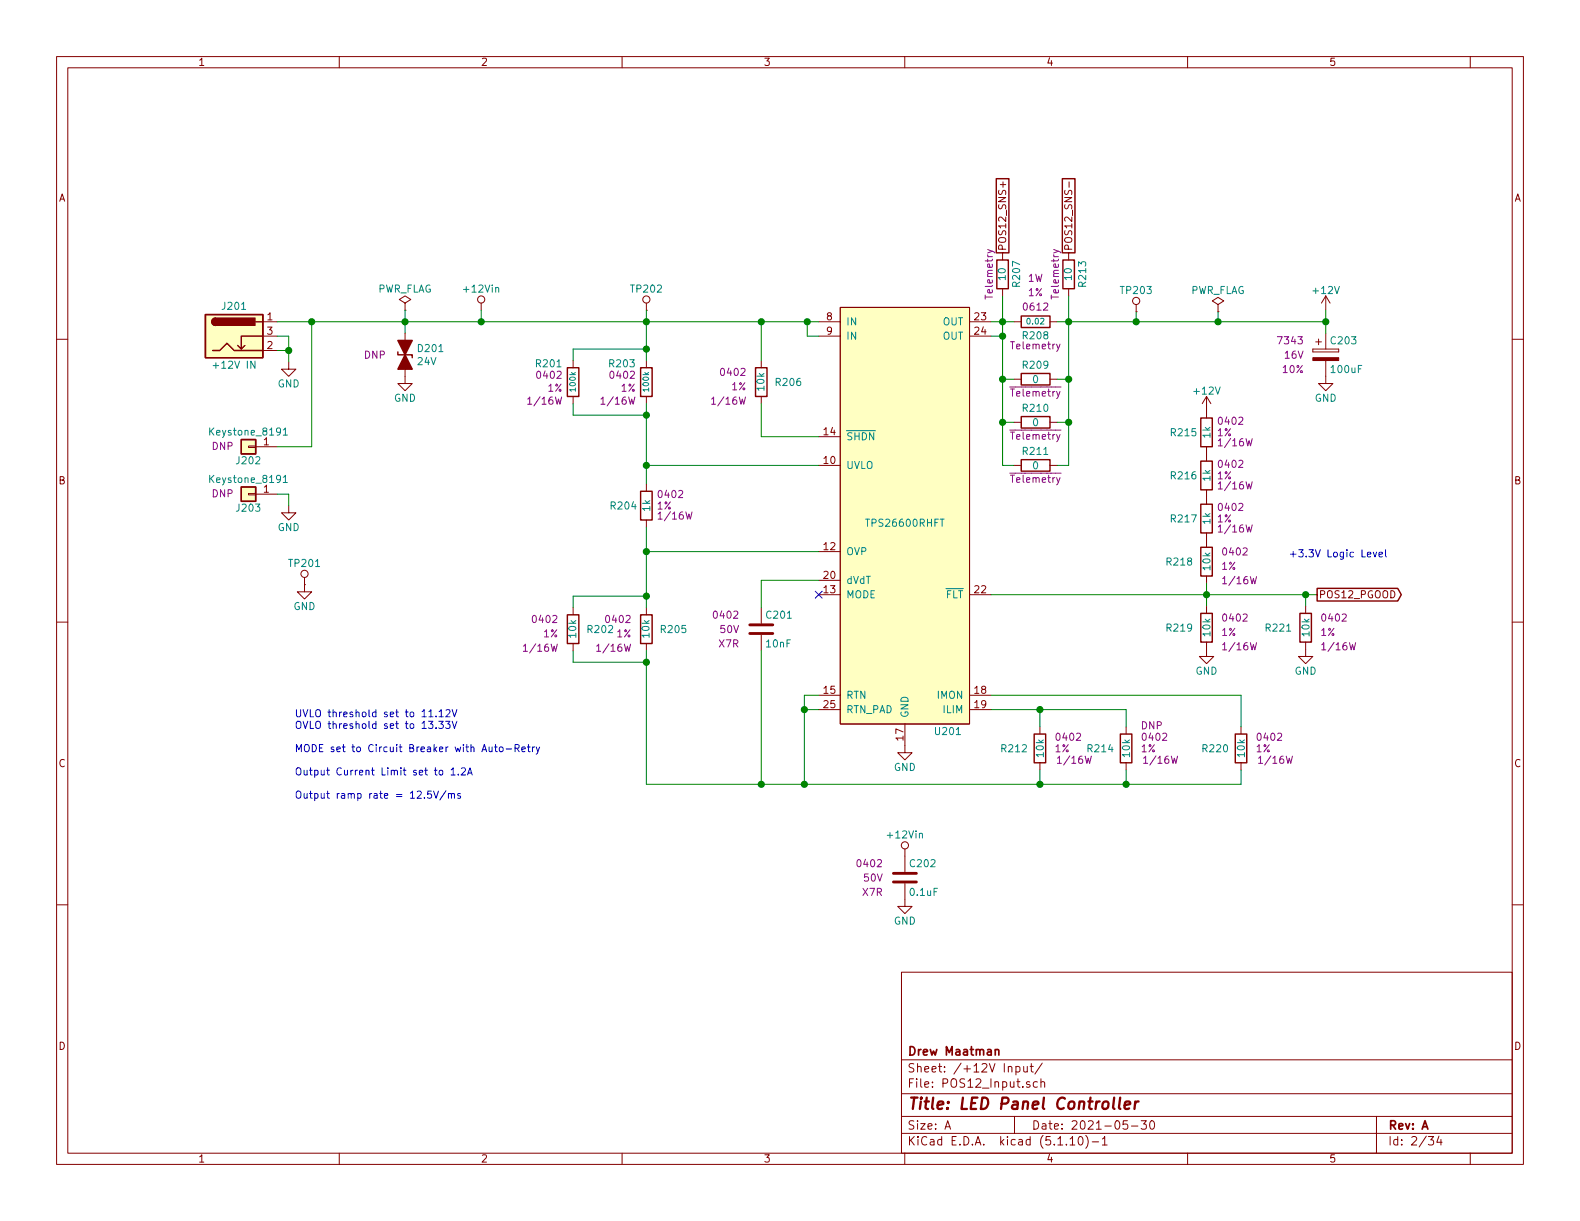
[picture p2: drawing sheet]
EESchema Schematic File Version 4
EELAYER 30 0
EELAYER END
$Descr A 11000 8500
encoding utf-8
Sheet 2 34
Title "LED Panel Controller"
Date "2021-05-30"
Rev "A"
Comp "Drew Maatman"
Comment1 ""
Comment2 ""
Comment3 ""
Comment4 ""
$EndDescr
Connection ~ 2820 2240
$Comp
L Custom_Library:+12Vin #PWR0205
U 1 1
P 3350 2160
F 0 "#PWR0205" H 3350 2010 50  0001 C CNN
F 1 "+12Vin" H 3350 2310 50  0000 C CNN
F 2 "" H 3350 2160 50  0000 C CNN
F 3 "" H 3350 2160 50  0000 C CNN
	1    3350 2160
	1    0    0    -1  
$EndComp
$Comp
L Custom_Library:CP_Tant_Custom C203
U 1 1
P 9230 2470
F 0 "C203" H 9255 2570 50  0000 L CNN
F 1 "100uF" H 9255 2370 50  0000 L CNN
F 2 "Capacitors_Tantalum_SMD:CP_Tantalum_Case-X_EIA-7343-43_Reflow" H 9268 2320 50  0001 C CNN
F 3 "" H 9255 2570 50  0001 C CNN
F 4 "718-1102-1-ND" H 9230 2470 50  0001 C CNN "Digi-Key PN"
F 5 "7343" H 9080 2570 50  0000 R CNN "display_footprint"
F 6 "16V" H 9080 2470 50  0000 R CNN "Voltage"
F 7 "10%" H 9080 2370 50  0000 R CNN "Tolerance"
	1    9230 2470
	1    0    0    -1  
$EndComp
$Comp
L power:GND #PWR0213
U 1 1
P 9230 2620
F 0 "#PWR0213" H 9230 2370 50  0001 C CNN
F 1 "GND" H 9230 2470 50  0000 C CNN
F 2 "" H 9230 2620 50  0001 C CNN
F 3 "" H 9230 2620 50  0001 C CNN
	1    9230 2620
	1    0    0    -1  
$EndComp
$Comp
L power:+12V #PWR0212
U 1 1
P 9230 2160
F 0 "#PWR0212" H 9230 2010 50  0001 C CNN
F 1 "+12V" H 9230 2300 50  0000 C CNN
F 2 "" H 9230 2160 50  0001 C CNN
F 3 "" H 9230 2160 50  0001 C CNN
	1    9230 2160
	1    0    0    -1  
$EndComp
$Comp
L power:PWR_FLAG #FLG0201
U 1 1
P 2820 2160
F 0 "#FLG0201" H 2820 2235 50  0001 C CNN
F 1 "PWR_FLAG" H 2820 2310 50  0000 C CNN
F 2 "" H 2820 2160 50  0001 C CNN
F 3 "~" H 2820 2160 50  0001 C CNN
	1    2820 2160
	1    0    0    -1  
$EndComp
Wire Wire Line
	2820 2160 2820 2240
$Comp
L Connector:Barrel_Jack_Switch J201
U 1 1
P 1630 2340
F 0 "J201" H 1630 2550 50  0000 C CNN
F 1 "+12V IN" H 1630 2140 50  0000 C CNN
F 2 "Connectors:BARREL_JACK" H 1680 2300 50  0001 C CNN
F 3 "~" H 1680 2300 50  0001 C CNN
	1    1630 2340
	1    0    0    -1  
$EndComp
$Comp
L power:GND #PWR0201
U 1 1
P 2010 2520
F 0 "#PWR0201" H 2010 2270 50  0001 C CNN
F 1 "GND" H 2010 2370 50  0000 C CNN
F 2 "" H 2010 2520 50  0001 C CNN
F 3 "" H 2010 2520 50  0001 C CNN
	1    2010 2520
	1    0    0    -1  
$EndComp
Wire Wire Line
	2010 2520 2010 2440
Wire Wire Line
	2010 2440 1930 2440
Wire Wire Line
	2010 2440 2010 2340
Wire Wire Line
	2010 2340 1930 2340
Connection ~ 2010 2440
Wire Wire Line
	1930 2240 2170 2240
Text Notes 2050 5570 0    50   ~ 0
UVLO threshold set to 11.12V\nOVLO threshold set to 13.33V\n\nMODE set to Circuit Breaker with Auto-Retry\n\nOutput Current Limit set to 1.2A\n\nOutput ramp rate = 12.5V/ms
Wire Wire Line
	8480 2170 8480 2240
$Comp
L power:PWR_FLAG #FLG0202
U 1 1
P 8480 2170
F 0 "#FLG0202" H 8480 2245 50  0001 C CNN
F 1 "PWR_FLAG" H 8480 2320 50  0000 C CNN
F 2 "" H 8480 2170 50  0001 C CNN
F 3 "~" H 8480 2170 50  0001 C CNN
	1    8480 2170
	1    0    0    -1  
$EndComp
Wire Wire Line
	9230 2160 9230 2240
Wire Wire Line
	9230 2320 9230 2240
Connection ~ 9230 2240
Wire Wire Line
	9230 2240 8480 2240
$Comp
L Custom_Library:+12Vin #PWR0207
U 1 1
P 6300 5960
F 0 "#PWR0207" H 6300 5810 50  0001 C CNN
F 1 "+12Vin" H 6300 6110 50  0000 C CNN
F 2 "" H 6300 5960 50  0000 C CNN
F 3 "" H 6300 5960 50  0000 C CNN
	1    6300 5960
	1    0    0    -1  
$EndComp
$Comp
L power:GND #PWR0208
U 1 1
P 6300 6260
F 0 "#PWR0208" H 6300 6010 50  0001 C CNN
F 1 "GND" H 6300 6110 50  0000 C CNN
F 2 "" H 6300 6260 50  0001 C CNN
F 3 "" H 6300 6260 50  0001 C CNN
	1    6300 6260
	1    0    0    -1  
$EndComp
$Comp
L Custom_Library:C_Custom C?
U 1 1
P 6300 6110
AR Path="/5BAAE16C/5BB576FA" Ref="C?"  Part="1" 
AR Path="/5BB181D8/5BB576FA" Ref="C?"  Part="1" 
AR Path="/5BB2595E/5BB576FA" Ref="C?"  Part="1" 
AR Path="/5BAAE0FA/5BB576FA" Ref="C?"  Part="1" 
AR Path="/5BB86F23/5BB576FA" Ref="C?"  Part="1" 
AR Path="/5D77A516/5BB576FA" Ref="C?"  Part="1" 
AR Path="/5E939CFF/5BB576FA" Ref="C?"  Part="1" 
AR Path="/5EAE2D66/5BB576FA" Ref="C?"  Part="1" 
AR Path="/5F581B41/5BB576FA" Ref="C202"  Part="1" 
F 0 "C202" H 6325 6210 50  0000 L CNN
F 1 "0.1uF" H 6325 6010 50  0000 L CNN
F 2 "Capacitors_SMD:C_0402" H 6338 5960 50  0001 C CNN
F 3 "" H 6325 6210 50  0001 C CNN
F 4 "0402" H 6150 6210 50  0000 R CNN "display_footprint"
F 5 "50V" H 6150 6110 50  0000 R CNN "Voltage"
F 6 "X7R" H 6150 6010 50  0000 R CNN "Dielectric"
F 7 "490-10698-1-ND" H 6725 6610 60  0001 C CNN "Digi-Key PN"
	1    6300 6110
	1    0    0    -1  
$EndComp
$Comp
L Custom_Library:TPS26600RHFT U201
U 1 1
P 6300 3640
F 0 "U201" H 6700 2190 50  0000 R CNN
F 1 "TPS26600RHFT" H 6300 3640 50  0000 C CNN
F 2 "Housings_DFN_QFN:QFN-24-1EP_4x5mm_Pitch0.5mm" H 6300 3650 50  0001 C CNN
F 3 "http://www.ti.com/lit/ds/symlink/tps2660.pdf" H 6300 3650 50  0001 C CNN
F 4 "296-45478-1-ND" H 6300 3640 50  0001 C CNN "Digi-Key PN"
	1    6300 3640
	1    0    0    -1  
$EndComp
Wire Wire Line
	5700 2240 5620 2240
Wire Wire Line
	5700 2340 5620 2340
Wire Wire Line
	5620 2340 5620 2240
Connection ~ 5620 2240
Wire Wire Line
	6900 2340 6980 2340
Wire Wire Line
	6980 2340 6980 2240
Wire Wire Line
	6980 2240 6900 2240
$Comp
L power:GND #PWR0206
U 1 1
P 6300 5190
F 0 "#PWR0206" H 6300 4940 50  0001 C CNN
F 1 "GND" H 6300 5040 50  0000 C CNN
F 2 "" H 6300 5190 50  0001 C CNN
F 3 "" H 6300 5190 50  0001 C CNN
	1    6300 5190
	1    0    0    -1  
$EndComp
Wire Wire Line
	7240 5060 7240 4940
Wire Wire Line
	7240 4940 6900 4940
Wire Wire Line
	8640 5060 8640 4840
Wire Wire Line
	8640 5360 8640 5460
Wire Wire Line
	8640 5460 7840 5460
Wire Wire Line
	5600 5460 5600 4940
Wire Wire Line
	5600 4940 5700 4940
Wire Wire Line
	5700 4840 5600 4840
Wire Wire Line
	5600 4840 5600 4940
Connection ~ 5600 4940
Wire Wire Line
	7240 5360 7240 5460
Wire Wire Line
	7240 5460 5600 5460
Wire Wire Line
	5620 2240 5300 2240
Wire Wire Line
	3350 2160 3350 2240
Connection ~ 3350 2240
Wire Wire Line
	3350 2240 2820 2240
NoConn ~ 5700 4140
Wire Wire Line
	5700 3040 5300 3040
Wire Wire Line
	5300 3040 5300 2810
Wire Wire Line
	5300 2510 5300 2240
Connection ~ 5300 2240
Wire Wire Line
	5300 2240 4500 2240
Wire Wire Line
	4500 2510 4500 2430
Connection ~ 4500 2240
Wire Wire Line
	5700 3240 4500 3240
Wire Wire Line
	4500 3240 4500 3370
Wire Wire Line
	5700 3840 4500 3840
Wire Wire Line
	4500 3840 4500 3670
Wire Wire Line
	4500 4230 4500 4150
Connection ~ 4500 3840
Wire Wire Line
	4500 4530 4500 4610
Wire Wire Line
	4500 5460 5300 5460
Connection ~ 5600 5460
Wire Wire Line
	5300 4230 5300 4040
Wire Wire Line
	5300 4040 5700 4040
Wire Wire Line
	5300 4530 5300 5460
Connection ~ 5300 5460
Wire Wire Line
	5300 5460 5600 5460
$Comp
L Custom_Library:R_Custom R?
U 1 1
P 5300 2660
AR Path="/5D6B2673/5DDD7497" Ref="R?"  Part="1" 
AR Path="/5D6C0D23/5DDD7497" Ref="R?"  Part="1" 
AR Path="/5D77A516/5DDD7497" Ref="R?"  Part="1" 
AR Path="/5E939CFF/5DDD7497" Ref="R?"  Part="1" 
AR Path="/5EAE2D66/5DDD7497" Ref="R?"  Part="1" 
AR Path="/5F581B41/5DDD7497" Ref="R206"  Part="1" 
F 0 "R206" H 5210 2660 50  0000 R CNN
F 1 "10k" V 5300 2590 50  0000 L CNN
F 2 "Resistors_SMD:R_0402" H 5300 2660 50  0001 C CNN
F 3 "" H 5300 2660 50  0001 C CNN
F 4 "0402" H 5400 2730 50  0000 L CNN "display_footprint"
F 5 "1%" H 5400 2630 50  0000 L CNN "Tolerance"
F 6 "1/16W" H 5400 2530 50  0000 L CNN "Wattage"
F 7 "RMCF0402FT10K0CT-ND" H 5600 3060 60  0001 C CNN "Digi-Key PN"
	1    5300 2660
	-1   0    0    -1  
$EndComp
Wire Wire Line
	7910 2170 7910 2240
$Comp
L Custom_Library:TP_Pad TP203
U 1 1
P 7910 2170
F 0 "TP203" H 7910 2320 50  0000 C CNN
F 1 "TP" H 7910 2320 50  0001 C CNN
F 2 "Custom Footprints Library:Test_Point" H 7910 2170 60  0001 C CNN
F 3 "" H 7910 2170 60  0000 C CNN
	1    7910 2170
	1    0    0    -1  
$EndComp
$Comp
L Custom_Library:TP_Pad TP202
U 1 1
P 4500 2160
F 0 "TP202" H 4500 2310 50  0000 C CNN
F 1 "TP" H 4500 2310 50  0001 C CNN
F 2 "Custom Footprints Library:Test_Point" H 4500 2160 60  0001 C CNN
F 3 "" H 4500 2160 60  0000 C CNN
	1    4500 2160
	1    0    0    -1  
$EndComp
Wire Wire Line
	4500 2160 4500 2240
$Comp
L Custom_Library:TP TP201
U 1 1
P 2120 4070
F 0 "TP201" H 2120 4220 50  0000 C CNN
F 1 "TP" H 2120 4220 50  0001 C CNN
F 2 "Pin_Headers:Pin_Header_Angled_1x01_Pitch2.54mm" H 2120 4070 60  0001 C CNN
F 3 "" H 2120 4070 60  0000 C CNN
F 4 "" H 2120 4070 50  0001 C CNN "Digi-Key PN"
	1    2120 4070
	1    0    0    -1  
$EndComp
$Comp
L power:GND #PWR0203
U 1 1
P 2120 4070
F 0 "#PWR0203" H 2120 3820 50  0001 C CNN
F 1 "GND" H 2120 3920 50  0000 C CNN
F 2 "" H 2120 4070 50  0001 C CNN
F 3 "" H 2120 4070 50  0001 C CNN
	1    2120 4070
	1    0    0    -1  
$EndComp
$Comp
L Custom_Library:R_Custom R?
U 1 1
P 7210 2240
AR Path="/5CB6F1ED/5F28CA5A" Ref="R?"  Part="1" 
AR Path="/5CB7718D/5F28CA5A" Ref="R?"  Part="1" 
AR Path="/5E0DC082/5F28CA5A" Ref="R?"  Part="1" 
AR Path="/5E0F263A/5F28CA5A" Ref="R?"  Part="1" 
AR Path="/5EAE2D8A/5F28CA5A" Ref="R?"  Part="1" 
AR Path="/5E939D31/5F28CA5A" Ref="R?"  Part="1" 
AR Path="/5E939CFF/5F28CA5A" Ref="R?"  Part="1" 
AR Path="/5EAE2D66/5F28CA5A" Ref="R?"  Part="1" 
AR Path="/5F581B41/5F28CA5A" Ref="R208"  Part="1" 
F 0 "R208" V 7110 2240 50  0000 C CNN
F 1 "0.02" V 7210 2240 40  0000 C CNN
F 2 "Resistors_SMD:R_0612" H 7210 2240 50  0001 C CNN
F 3 "" H 7210 2240 50  0001 C CNN
F 4 "P16010CT-ND" H 7510 2640 60  0001 C CNN "Digi-Key PN"
F 5 "0612" V 7310 2240 50  0000 C CNN "display_footprint"
F 6 "1%" V 7410 2240 50  0000 C CNN "Tolerance"
F 7 "1W" V 7510 2240 50  0000 C CNN "Wattage"
F 8 "Telemetry" V 7040 2240 50  0000 C CNN "Configuration"
	1    7210 2240
	0    -1   -1   0   
$EndComp
Text GLabel 6980 1760 1    50   UnSpc ~ 0
POS12_SNS+
Text GLabel 7440 1760 1    50   UnSpc ~ 0
POS12_SNS-
$Comp
L Custom_Library:R_Custom R?
U 1 1
P 6980 1910
AR Path="/5CB0BC26/5F28CA66" Ref="R?"  Part="1" 
AR Path="/5E1352F5/5F28CA66" Ref="R?"  Part="1" 
AR Path="/5CB6F1ED/5F28CA66" Ref="R?"  Part="1" 
AR Path="/5CB7718D/5F28CA66" Ref="R?"  Part="1" 
AR Path="/5EAE2D8A/5F28CA66" Ref="R?"  Part="1" 
AR Path="/5E939D31/5F28CA66" Ref="R?"  Part="1" 
AR Path="/5E939CFF/5F28CA66" Ref="R?"  Part="1" 
AR Path="/5EAE2D66/5F28CA66" Ref="R?"  Part="1" 
AR Path="/5F581B41/5F28CA66" Ref="R207"  Part="1" 
F 0 "R207" V 6880 1910 50  0000 C CNN
F 1 "10" V 6980 1910 50  0000 C CNN
F 2 "Resistors_SMD:R_0402" H 6980 1910 50  0001 C CNN
F 3 "" H 6980 1910 50  0001 C CNN
F 4 "0402" V 7080 1910 50  0001 C CNN "display_footprint"
F 5 "1%" V 7180 1910 50  0001 C CNN "Tolerance"
F 6 "1/16W" V 7280 1910 50  0001 C CNN "Wattage"
F 7 "RMCF0402FT10R0CT-ND" H 6980 1910 50  0001 C CNN "Digi-Key PN"
F 8 "Telemetry" V 7070 1910 50  0000 C CNN "Configuration"
	1    6980 1910
	-1   0    0    -1  
$EndComp
$Comp
L Custom_Library:R_Custom R?
U 1 1
P 7440 1910
AR Path="/5CB0BC26/5F28CA70" Ref="R?"  Part="1" 
AR Path="/5E1352F5/5F28CA70" Ref="R?"  Part="1" 
AR Path="/5CB6F1ED/5F28CA70" Ref="R?"  Part="1" 
AR Path="/5CB7718D/5F28CA70" Ref="R?"  Part="1" 
AR Path="/5EAE2D8A/5F28CA70" Ref="R?"  Part="1" 
AR Path="/5E939D31/5F28CA70" Ref="R?"  Part="1" 
AR Path="/5E939CFF/5F28CA70" Ref="R?"  Part="1" 
AR Path="/5EAE2D66/5F28CA70" Ref="R?"  Part="1" 
AR Path="/5F581B41/5F28CA70" Ref="R213"  Part="1" 
F 0 "R213" V 7340 1910 50  0000 C CNN
F 1 "10" V 7440 1910 50  0000 C CNN
F 2 "Resistors_SMD:R_0402" H 7440 1910 50  0001 C CNN
F 3 "" H 7440 1910 50  0001 C CNN
F 4 "0402" V 7540 1910 50  0001 C CNN "display_footprint"
F 5 "1%" V 7640 1910 50  0001 C CNN "Tolerance"
F 6 "1/16W" V 7740 1910 50  0001 C CNN "Wattage"
F 7 "RMCF0402FT10R0CT-ND" H 7440 1910 50  0001 C CNN "Digi-Key PN"
F 8 "Telemetry" V 7530 1910 50  0000 C CNN "Configuration"
	1    7440 1910
	-1   0    0    -1  
$EndComp
Wire Wire Line
	7360 2240 7440 2240
Wire Wire Line
	6980 2060 6980 2240
Wire Wire Line
	6980 2240 7060 2240
Wire Wire Line
	7440 2060 7440 2240
Connection ~ 7440 2240
Wire Wire Line
	7440 2240 7910 2240
Connection ~ 6980 2240
Wire Wire Line
	8480 2240 7910 2240
Connection ~ 8480 2240
Connection ~ 7910 2240
$Comp
L Custom_Library:R_Custom R?
U 1 1
P 8640 5210
AR Path="/5BB27BA3/5F2C0F58" Ref="R?"  Part="1" 
AR Path="/5BB27BF7/5F2C0F58" Ref="R?"  Part="1" 
AR Path="/5C1DE17A/5F2C0F58" Ref="R?"  Part="1" 
AR Path="/5C1E3A08/5F2C0F58" Ref="R?"  Part="1" 
AR Path="/5D779AE1/5F2C0F58" Ref="R?"  Part="1" 
AR Path="/5CB7718D/5F2C0F58" Ref="R?"  Part="1" 
AR Path="/5E0DC082/5F2C0F58" Ref="R?"  Part="1" 
AR Path="/5E0F263A/5F2C0F58" Ref="R?"  Part="1" 
AR Path="/5E939D31/5F2C0F58" Ref="R?"  Part="1" 
AR Path="/5E98CF45/5F2C0F58" Ref="R?"  Part="1" 
AR Path="/5F280E04/5F2C0F58" Ref="R?"  Part="1" 
AR Path="/5E939CFF/5F2C0F58" Ref="R?"  Part="1" 
AR Path="/5EAE2D66/5F2C0F58" Ref="R?"  Part="1" 
AR Path="/5F581B41/5F2C0F58" Ref="R220"  Part="1" 
F 0 "R220" H 8560 5210 50  0000 R CNN
F 1 "10k" V 8640 5210 50  0000 C CNN
F 2 "Resistors_SMD:R_0402" H 8640 5210 50  0001 C CNN
F 3 "" H 8640 5210 50  0001 C CNN
F 4 "0402" H 8740 5290 50  0000 L CNN "display_footprint"
F 5 "1%" H 8740 5210 50  0000 L CNN "Tolerance"
F 6 "1/16W" H 8750 5130 50  0000 L CNN "Wattage"
F 7 "RMCF0402FT10K0CT-ND" H 8940 5610 60  0001 C CNN "Digi-Key PN"
	1    8640 5210
	1    0    0    -1  
$EndComp
$Comp
L Custom_Library:R_Custom R?
U 1 1
P 7240 5210
AR Path="/5BB27BA3/5F374B48" Ref="R?"  Part="1" 
AR Path="/5BB27BF7/5F374B48" Ref="R?"  Part="1" 
AR Path="/5C1DE17A/5F374B48" Ref="R?"  Part="1" 
AR Path="/5C1E3A08/5F374B48" Ref="R?"  Part="1" 
AR Path="/5D779AE1/5F374B48" Ref="R?"  Part="1" 
AR Path="/5CB7718D/5F374B48" Ref="R?"  Part="1" 
AR Path="/5E0DC082/5F374B48" Ref="R?"  Part="1" 
AR Path="/5E0F263A/5F374B48" Ref="R?"  Part="1" 
AR Path="/5E939D31/5F374B48" Ref="R?"  Part="1" 
AR Path="/5E98CF45/5F374B48" Ref="R?"  Part="1" 
AR Path="/5F280E04/5F374B48" Ref="R?"  Part="1" 
AR Path="/5E939CFF/5F374B48" Ref="R?"  Part="1" 
AR Path="/5EAE2D66/5F374B48" Ref="R?"  Part="1" 
AR Path="/5F581B41/5F374B48" Ref="R212"  Part="1" 
F 0 "R212" H 7160 5210 50  0000 R CNN
F 1 "10k" V 7240 5210 50  0000 C CNN
F 2 "Resistors_SMD:R_0402" H 7240 5210 50  0001 C CNN
F 3 "" H 7240 5210 50  0001 C CNN
F 4 "0402" H 7340 5290 50  0000 L CNN "display_footprint"
F 5 "1%" H 7340 5210 50  0000 L CNN "Tolerance"
F 6 "1/16W" H 7350 5130 50  0000 L CNN "Wattage"
F 7 "RMCF0402FT10K0CT-ND" H 7540 5610 60  0001 C CNN "Digi-Key PN"
	1    7240 5210
	1    0    0    -1  
$EndComp
Wire Wire Line
	2820 2320 2820 2240
$Comp
L Device:D_TVS_ALT D201
U 1 1
P 2820 2470
F 0 "D201" V 2774 2549 50  0000 L CNN
F 1 "24V" V 2865 2549 50  0000 L CNN
F 2 "Diodes_SMD:D_SMA" H 2820 2470 50  0001 C CNN
F 3 "~" H 2820 2470 50  0001 C CNN
F 4 "SMAJ24CALFCT-ND" H 2820 2470 50  0001 C CNN "Digi-Key PN"
F 5 "DNP" V 2820 2260 50  0000 C CNN "Configuration"
	1    2820 2470
	0    1    1    0   
$EndComp
$Comp
L power:GND #PWR0204
U 1 1
P 2820 2620
F 0 "#PWR0204" H 2820 2370 50  0001 C CNN
F 1 "GND" H 2820 2470 50  0000 C CNN
F 2 "" H 2820 2620 50  0001 C CNN
F 3 "" H 2820 2620 50  0001 C CNN
	1    2820 2620
	1    0    0    -1  
$EndComp
$Comp
L Custom_Library:R_Custom R?
U 1 1
P 4500 3520
AR Path="/5EAE2F97/5FE1E132" Ref="R?"  Part="1" 
AR Path="/5EAE2D66/5FE1E132" Ref="R?"  Part="1" 
AR Path="/5F581B41/5FE1E132" Ref="R204"  Part="1" 
F 0 "R204" H 4440 3520 50  0000 R CNN
F 1 "1k" V 4500 3520 50  0000 C CNN
F 2 "Resistors_SMD:R_0402" H 4500 3520 50  0001 C CNN
F 3 "" H 4500 3520 50  0001 C CNN
F 4 "0402" H 4570 3600 50  0000 L CNN "display_footprint"
F 5 "1%" H 4570 3520 50  0000 L CNN "Tolerance"
F 6 "1/16W" H 4570 3450 50  0000 L CNN "Wattage"
F 7 "RMCF0402FT1K00CT-ND" H 4800 3920 60  0001 C CNN "Digi-Key PN"
	1    4500 3520
	1    0    0    -1  
$EndComp
$Comp
L Custom_Library:R_Custom R?
U 1 1
P 4500 4380
AR Path="/5D6B2673/5FE20796" Ref="R?"  Part="1" 
AR Path="/5D6C0D23/5FE20796" Ref="R?"  Part="1" 
AR Path="/5D77A516/5FE20796" Ref="R?"  Part="1" 
AR Path="/5E939CFF/5FE20796" Ref="R?"  Part="1" 
AR Path="/5EAE2D66/5FE20796" Ref="R?"  Part="1" 
AR Path="/5F581B41/5FE20796" Ref="R205"  Part="1" 
F 0 "R205" H 4410 4380 50  0000 R CNN
F 1 "10k" V 4500 4310 50  0000 L CNN
F 2 "Resistors_SMD:R_0402" H 4500 4380 50  0001 C CNN
F 3 "" H 4500 4380 50  0001 C CNN
F 4 "0402" H 4600 4450 50  0000 L CNN "display_footprint"
F 5 "1%" H 4600 4350 50  0000 L CNN "Tolerance"
F 6 "1/16W" H 4600 4250 50  0000 L CNN "Wattage"
F 7 "RMCF0402FT10K0CT-ND" H 4800 4780 60  0001 C CNN "Digi-Key PN"
	1    4500 4380
	-1   0    0    -1  
$EndComp
$Comp
L Custom_Library:R_Custom R?
U 1 1
P 3990 4380
AR Path="/5D6B2673/5FE22A81" Ref="R?"  Part="1" 
AR Path="/5D6C0D23/5FE22A81" Ref="R?"  Part="1" 
AR Path="/5D77A516/5FE22A81" Ref="R?"  Part="1" 
AR Path="/5E939CFF/5FE22A81" Ref="R?"  Part="1" 
AR Path="/5EAE2D66/5FE22A81" Ref="R?"  Part="1" 
AR Path="/5F581B41/5FE22A81" Ref="R202"  Part="1" 
F 0 "R202" H 3900 4380 50  0000 R CNN
F 1 "10k" V 3990 4310 50  0000 L CNN
F 2 "Resistors_SMD:R_0402" H 3990 4380 50  0001 C CNN
F 3 "" H 3990 4380 50  0001 C CNN
F 4 "0402" H 4090 4450 50  0000 L CNN "display_footprint"
F 5 "1%" H 4090 4350 50  0000 L CNN "Tolerance"
F 6 "1/16W" H 4090 4250 50  0000 L CNN "Wattage"
F 7 "RMCF0402FT10K0CT-ND" H 4290 4780 60  0001 C CNN "Digi-Key PN"
	1    3990 4380
	-1   0    0    -1  
$EndComp
Wire Wire Line
	3990 4230 3990 4150
Wire Wire Line
	3990 4150 4500 4150
Connection ~ 4500 4150
Wire Wire Line
	4500 4150 4500 3840
Wire Wire Line
	3990 4530 3990 4610
Wire Wire Line
	3990 4610 4500 4610
Connection ~ 4500 4610
Wire Wire Line
	4500 4610 4500 5460
$Comp
L Custom_Library:R_Custom R?
U 1 1
P 3990 2660
AR Path="/5E939D51/5FE37926" Ref="R?"  Part="1" 
AR Path="/5E939F76/5FE37926" Ref="R?"  Part="1" 
AR Path="/5EAE2F97/5FE37926" Ref="R?"  Part="1" 
AR Path="/5EAE2D66/5FE37926" Ref="R?"  Part="1" 
AR Path="/5F581B41/5FE37926" Ref="R201"  Part="1" 
F 0 "R201" H 4060 2790 50  0000 L CNN
F 1 "100k" V 3990 2660 40  0000 C CNN
F 2 "Resistors_SMD:R_0402" H 3990 2660 50  0001 C CNN
F 3 "" H 3990 2660 50  0001 C CNN
F 4 "0402" H 4060 2710 50  0000 L CNN "display_footprint"
F 5 "1%" H 4060 2620 50  0000 L CNN "Tolerance"
F 6 "1/16W" H 4060 2530 50  0000 L CNN "Wattage"
F 7 "RMCF0402FT100KCT-ND" H 3990 2660 50  0001 C CNN "Digi-Key PN"
	1    3990 2660
	-1   0    0    -1  
$EndComp
$Comp
L Custom_Library:R_Custom R?
U 1 1
P 4500 2660
AR Path="/5E939D51/5FE37930" Ref="R?"  Part="1" 
AR Path="/5E939F76/5FE37930" Ref="R?"  Part="1" 
AR Path="/5EAE2F97/5FE37930" Ref="R?"  Part="1" 
AR Path="/5EAE2D66/5FE37930" Ref="R?"  Part="1" 
AR Path="/5F581B41/5FE37930" Ref="R203"  Part="1" 
F 0 "R203" H 4570 2790 50  0000 L CNN
F 1 "100k" V 4500 2660 40  0000 C CNN
F 2 "Resistors_SMD:R_0402" H 4500 2660 50  0001 C CNN
F 3 "" H 4500 2660 50  0001 C CNN
F 4 "0402" H 4570 2710 50  0000 L CNN "display_footprint"
F 5 "1%" H 4570 2620 50  0000 L CNN "Tolerance"
F 6 "1/16W" H 4570 2530 50  0000 L CNN "Wattage"
F 7 "RMCF0402FT100KCT-ND" H 4500 2660 50  0001 C CNN "Digi-Key PN"
	1    4500 2660
	-1   0    0    -1  
$EndComp
Wire Wire Line
	4500 2810 4500 2890
Connection ~ 4500 3240
Wire Wire Line
	3990 2510 3990 2430
Wire Wire Line
	3990 2430 4500 2430
Connection ~ 4500 2430
Wire Wire Line
	4500 2430 4500 2240
Wire Wire Line
	3350 2240 4500 2240
Wire Wire Line
	3990 2810 3990 2890
Wire Wire Line
	3990 2890 4500 2890
Connection ~ 4500 2890
Wire Wire Line
	4500 2890 4500 3240
$Comp
L Custom_Library:C_Custom C?
U 1 1
P 5300 4380
AR Path="/5BAAE16C/5DEADB5A" Ref="C?"  Part="1" 
AR Path="/5BB181D8/5DEADB5A" Ref="C?"  Part="1" 
AR Path="/5BB2595E/5DEADB5A" Ref="C?"  Part="1" 
AR Path="/5BAAE0FA/5DEADB5A" Ref="C?"  Part="1" 
AR Path="/5BB86F23/5DEADB5A" Ref="C?"  Part="1" 
AR Path="/5D77A516/5DEADB5A" Ref="C?"  Part="1" 
AR Path="/5E939CFF/5DEADB5A" Ref="C?"  Part="1" 
AR Path="/5EAE2D66/5DEADB5A" Ref="C?"  Part="1" 
AR Path="/5F581B41/5DEADB5A" Ref="C201"  Part="1" 
F 0 "C201" H 5325 4480 50  0000 L CNN
F 1 "10nF" H 5325 4280 50  0000 L CNN
F 2 "Capacitors_SMD:C_0402" H 5338 4230 50  0001 C CNN
F 3 "" H 5325 4480 50  0001 C CNN
F 4 "0402" H 5150 4480 50  0000 R CNN "display_footprint"
F 5 "50V" H 5150 4380 50  0000 R CNN "Voltage"
F 6 "X7R" H 5150 4280 50  0000 R CNN "Dielectric"
F 7 "399-3066-1-ND" H 5725 4880 60  0001 C CNN "Digi-Key PN"
	1    5300 4380
	1    0    0    -1  
$EndComp
$Comp
L Custom_Library:R_Custom R?
U 1 1
P 7210 2640
AR Path="/5EAE2EF2/5FE466A1" Ref="R?"  Part="1" 
AR Path="/5EAE30C7/5FE466A1" Ref="R?"  Part="1" 
AR Path="/5EAE2D8A/5FE466A1" Ref="R?"  Part="1" 
AR Path="/5EAE2D66/5FE466A1" Ref="R?"  Part="1" 
AR Path="/5F581B41/5FE466A1" Ref="R209"  Part="1" 
F 0 "R209" V 7110 2640 50  0000 C CNN
F 1 "0" V 7210 2640 50  0000 C CNN
F 2 "Resistors_SMD:R_0402" H 7210 2640 50  0001 C CNN
F 3 "" H 7210 2640 50  0001 C CNN
F 4 "0402" V 7310 2640 50  0001 C CNN "display_footprint"
F 5 "1%" V 7410 2640 50  0001 C CNN "Tolerance"
F 6 "1/16W" V 7510 2640 50  0001 C CNN "Wattage"
F 7 "~Telemetry" V 7310 2640 50  0000 C CNN "Configuration"
F 8 "RMCF0402ZT0R00CT-ND" H 7210 2640 50  0001 C CNN "Digi-Key PN"
	1    7210 2640
	0    -1   1    0   
$EndComp
$Comp
L Custom_Library:R_Custom R?
U 1 1
P 7210 2940
AR Path="/5EAE2EF2/5FE480C1" Ref="R?"  Part="1" 
AR Path="/5EAE30C7/5FE480C1" Ref="R?"  Part="1" 
AR Path="/5EAE2D8A/5FE480C1" Ref="R?"  Part="1" 
AR Path="/5EAE2D66/5FE480C1" Ref="R?"  Part="1" 
AR Path="/5F581B41/5FE480C1" Ref="R210"  Part="1" 
F 0 "R210" V 7110 2940 50  0000 C CNN
F 1 "0" V 7210 2940 50  0000 C CNN
F 2 "Resistors_SMD:R_0402" H 7210 2940 50  0001 C CNN
F 3 "" H 7210 2940 50  0001 C CNN
F 4 "0402" V 7310 2940 50  0001 C CNN "display_footprint"
F 5 "1%" V 7410 2940 50  0001 C CNN "Tolerance"
F 6 "1/16W" V 7510 2940 50  0001 C CNN "Wattage"
F 7 "~Telemetry" V 7310 2940 50  0000 C CNN "Configuration"
F 8 "RMCF0402ZT0R00CT-ND" H 7210 2940 50  0001 C CNN "Digi-Key PN"
	1    7210 2940
	0    -1   1    0   
$EndComp
$Comp
L Custom_Library:R_Custom R?
U 1 1
P 7210 3240
AR Path="/5EAE2EF2/5FE484F4" Ref="R?"  Part="1" 
AR Path="/5EAE30C7/5FE484F4" Ref="R?"  Part="1" 
AR Path="/5EAE2D8A/5FE484F4" Ref="R?"  Part="1" 
AR Path="/5EAE2D66/5FE484F4" Ref="R?"  Part="1" 
AR Path="/5F581B41/5FE484F4" Ref="R211"  Part="1" 
F 0 "R211" V 7110 3240 50  0000 C CNN
F 1 "0" V 7210 3240 50  0000 C CNN
F 2 "Resistors_SMD:R_0402" H 7210 3240 50  0001 C CNN
F 3 "" H 7210 3240 50  0001 C CNN
F 4 "0402" V 7310 3240 50  0001 C CNN "display_footprint"
F 5 "1%" V 7410 3240 50  0001 C CNN "Tolerance"
F 6 "1/16W" V 7510 3240 50  0001 C CNN "Wattage"
F 7 "~Telemetry" V 7310 3240 50  0000 C CNN "Configuration"
F 8 "RMCF0402ZT0R00CT-ND" H 7210 3240 50  0001 C CNN "Digi-Key PN"
	1    7210 3240
	0    -1   1    0   
$EndComp
Wire Wire Line
	7360 3240 7440 3240
Wire Wire Line
	7440 3240 7440 2940
Wire Wire Line
	6980 2340 6980 2640
Wire Wire Line
	6980 3240 7060 3240
Connection ~ 6980 2340
Wire Wire Line
	7060 2940 6980 2940
Connection ~ 6980 2940
Wire Wire Line
	6980 2940 6980 3240
Wire Wire Line
	7360 2940 7440 2940
Connection ~ 7440 2940
Wire Wire Line
	7440 2940 7440 2640
Wire Wire Line
	7360 2640 7440 2640
Connection ~ 7440 2640
Wire Wire Line
	7440 2640 7440 2240
Wire Wire Line
	7060 2640 6980 2640
Connection ~ 6980 2640
Wire Wire Line
	6980 2640 6980 2940
$Comp
L Custom_Library:R_Custom R?
U 1 1
P 8400 3910
AR Path="/5D6B2673/5FE33851" Ref="R?"  Part="1" 
AR Path="/5D6C0D23/5FE33851" Ref="R?"  Part="1" 
AR Path="/5D77A516/5FE33851" Ref="R?"  Part="1" 
AR Path="/5E939CFF/5FE33851" Ref="R?"  Part="1" 
AR Path="/5EAE2D66/5FE33851" Ref="R?"  Part="1" 
AR Path="/5F581B41/5FE33851" Ref="R218"  Part="1" 
F 0 "R218" H 8310 3910 50  0000 R CNN
F 1 "10k" V 8400 3840 50  0000 L CNN
F 2 "Resistors_SMD:R_0402" H 8400 3910 50  0001 C CNN
F 3 "" H 8400 3910 50  0001 C CNN
F 4 "0402" H 8500 3980 50  0000 L CNN "display_footprint"
F 5 "1%" H 8500 3880 50  0000 L CNN "Tolerance"
F 6 "1/16W" H 8500 3780 50  0000 L CNN "Wattage"
F 7 "RMCF0402FT10K0CT-ND" H 8700 4310 60  0001 C CNN "Digi-Key PN"
	1    8400 3910
	1    0    0    -1  
$EndComp
Text GLabel 9170 4140 2    50   Output ~ 0
POS12_PGOOD
Text Notes 8970 3890 0    50   ~ 0
+3.3V Logic Level
$Comp
L power:GND #PWR0211
U 1 1
P 9090 4520
F 0 "#PWR0211" H 9090 4270 50  0001 C CNN
F 1 "GND" H 9090 4370 50  0000 C CNN
F 2 "" H 9090 4520 50  0001 C CNN
F 3 "" H 9090 4520 50  0001 C CNN
	1    9090 4520
	1    0    0    -1  
$EndComp
Wire Wire Line
	6900 4140 8400 4140
Connection ~ 8400 4140
Wire Wire Line
	8400 4140 8400 4060
Wire Wire Line
	9170 4140 9090 4140
Wire Wire Line
	9090 4140 8400 4140
Connection ~ 9090 4140
Wire Wire Line
	9090 4220 9090 4140
$Comp
L Custom_Library:R_Custom R?
U 1 1
P 9090 4370
AR Path="/5D6B2673/5FE28AEA" Ref="R?"  Part="1" 
AR Path="/5D6C0D23/5FE28AEA" Ref="R?"  Part="1" 
AR Path="/5D77A516/5FE28AEA" Ref="R?"  Part="1" 
AR Path="/5E939CFF/5FE28AEA" Ref="R?"  Part="1" 
AR Path="/5EAE2D66/5FE28AEA" Ref="R?"  Part="1" 
AR Path="/5F581B41/5FE28AEA" Ref="R221"  Part="1" 
F 0 "R221" H 9000 4370 50  0000 R CNN
F 1 "10k" V 9090 4300 50  0000 L CNN
F 2 "Resistors_SMD:R_0402" H 9090 4370 50  0001 C CNN
F 3 "" H 9090 4370 50  0001 C CNN
F 4 "0402" H 9190 4440 50  0000 L CNN "display_footprint"
F 5 "1%" H 9190 4340 50  0000 L CNN "Tolerance"
F 6 "1/16W" H 9190 4240 50  0000 L CNN "Wattage"
F 7 "RMCF0402FT10K0CT-ND" H 9390 4770 60  0001 C CNN "Digi-Key PN"
	1    9090 4370
	1    0    0    -1  
$EndComp
$Comp
L Custom_Library:R_Custom R?
U 1 1
P 8400 4370
AR Path="/5D6B2673/5FE28ADC" Ref="R?"  Part="1" 
AR Path="/5D6C0D23/5FE28ADC" Ref="R?"  Part="1" 
AR Path="/5D77A516/5FE28ADC" Ref="R?"  Part="1" 
AR Path="/5E939CFF/5FE28ADC" Ref="R?"  Part="1" 
AR Path="/5EAE2D66/5FE28ADC" Ref="R?"  Part="1" 
AR Path="/5F581B41/5FE28ADC" Ref="R219"  Part="1" 
F 0 "R219" H 8310 4370 50  0000 R CNN
F 1 "10k" V 8400 4300 50  0000 L CNN
F 2 "Resistors_SMD:R_0402" H 8400 4370 50  0001 C CNN
F 3 "" H 8400 4370 50  0001 C CNN
F 4 "0402" H 8500 4440 50  0000 L CNN "display_footprint"
F 5 "1%" H 8500 4340 50  0000 L CNN "Tolerance"
F 6 "1/16W" H 8500 4240 50  0000 L CNN "Wattage"
F 7 "RMCF0402FT10K0CT-ND" H 8700 4770 60  0001 C CNN "Digi-Key PN"
	1    8400 4370
	1    0    0    -1  
$EndComp
Wire Wire Line
	8400 4220 8400 4140
$Comp
L power:GND #PWR0210
U 1 1
P 8400 4520
F 0 "#PWR0210" H 8400 4270 50  0001 C CNN
F 1 "GND" H 8400 4370 50  0000 C CNN
F 2 "" H 8400 4520 50  0001 C CNN
F 3 "" H 8400 4520 50  0001 C CNN
	1    8400 4520
	1    0    0    -1  
$EndComp
$Comp
L power:+12V #PWR0209
U 1 1
P 8400 2860
F 0 "#PWR0209" H 8400 2710 50  0001 C CNN
F 1 "+12V" H 8400 3000 50  0000 C CNN
F 2 "" H 8400 2860 50  0001 C CNN
F 3 "" H 8400 2860 50  0001 C CNN
	1    8400 2860
	1    0    0    -1  
$EndComp
$Comp
L Custom_Library:R_Custom R?
U 1 1
P 8400 3010
AR Path="/5EAE2F97/5FE34159" Ref="R?"  Part="1" 
AR Path="/5EAE2D66/5FE34159" Ref="R?"  Part="1" 
AR Path="/5F581B41/5FE34159" Ref="R215"  Part="1" 
F 0 "R215" H 8340 3010 50  0000 R CNN
F 1 "1k" V 8400 3010 50  0000 C CNN
F 2 "Resistors_SMD:R_0402" H 8400 3010 50  0001 C CNN
F 3 "" H 8400 3010 50  0001 C CNN
F 4 "0402" H 8470 3090 50  0000 L CNN "display_footprint"
F 5 "1%" H 8470 3010 50  0000 L CNN "Tolerance"
F 6 "1/16W" H 8470 2940 50  0000 L CNN "Wattage"
F 7 "RMCF0402FT1K00CT-ND" H 8700 3410 60  0001 C CNN "Digi-Key PN"
	1    8400 3010
	1    0    0    -1  
$EndComp
$Comp
L Custom_Library:R_Custom R?
U 1 1
P 8400 3310
AR Path="/5EAE2F97/5FE33ED2" Ref="R?"  Part="1" 
AR Path="/5EAE2D66/5FE33ED2" Ref="R?"  Part="1" 
AR Path="/5F581B41/5FE33ED2" Ref="R216"  Part="1" 
F 0 "R216" H 8340 3310 50  0000 R CNN
F 1 "1k" V 8400 3310 50  0000 C CNN
F 2 "Resistors_SMD:R_0402" H 8400 3310 50  0001 C CNN
F 3 "" H 8400 3310 50  0001 C CNN
F 4 "0402" H 8470 3390 50  0000 L CNN "display_footprint"
F 5 "1%" H 8470 3310 50  0000 L CNN "Tolerance"
F 6 "1/16W" H 8470 3240 50  0000 L CNN "Wattage"
F 7 "RMCF0402FT1K00CT-ND" H 8700 3710 60  0001 C CNN "Digi-Key PN"
	1    8400 3310
	1    0    0    -1  
$EndComp
$Comp
L Custom_Library:R_Custom R?
U 1 1
P 8400 3610
AR Path="/5EAE2F97/5FE33ADA" Ref="R?"  Part="1" 
AR Path="/5EAE2D66/5FE33ADA" Ref="R?"  Part="1" 
AR Path="/5F581B41/5FE33ADA" Ref="R217"  Part="1" 
F 0 "R217" H 8340 3610 50  0000 R CNN
F 1 "1k" V 8400 3610 50  0000 C CNN
F 2 "Resistors_SMD:R_0402" H 8400 3610 50  0001 C CNN
F 3 "" H 8400 3610 50  0001 C CNN
F 4 "0402" H 8470 3690 50  0000 L CNN "display_footprint"
F 5 "1%" H 8470 3610 50  0000 L CNN "Tolerance"
F 6 "1/16W" H 8470 3540 50  0000 L CNN "Wattage"
F 7 "RMCF0402FT1K00CT-ND" H 8700 4010 60  0001 C CNN "Digi-Key PN"
	1    8400 3610
	1    0    0    -1  
$EndComp
$Comp
L Custom_Library:R_Custom R?
U 1 1
P 7840 5210
AR Path="/5BB27BA3/602CAA2F" Ref="R?"  Part="1" 
AR Path="/5BB27BF7/602CAA2F" Ref="R?"  Part="1" 
AR Path="/5C1DE17A/602CAA2F" Ref="R?"  Part="1" 
AR Path="/5C1E3A08/602CAA2F" Ref="R?"  Part="1" 
AR Path="/5D779AE1/602CAA2F" Ref="R?"  Part="1" 
AR Path="/5CB7718D/602CAA2F" Ref="R?"  Part="1" 
AR Path="/5E0DC082/602CAA2F" Ref="R?"  Part="1" 
AR Path="/5E0F263A/602CAA2F" Ref="R?"  Part="1" 
AR Path="/5E939D31/602CAA2F" Ref="R?"  Part="1" 
AR Path="/5E98CF45/602CAA2F" Ref="R?"  Part="1" 
AR Path="/5F280E04/602CAA2F" Ref="R?"  Part="1" 
AR Path="/5E939CFF/602CAA2F" Ref="R?"  Part="1" 
AR Path="/5EAE2D66/602CAA2F" Ref="R?"  Part="1" 
AR Path="/5F581B41/602CAA2F" Ref="R214"  Part="1" 
F 0 "R214" H 7760 5210 50  0000 R CNN
F 1 "10k" V 7840 5210 50  0000 C CNN
F 2 "Resistors_SMD:R_0402" H 7840 5210 50  0001 C CNN
F 3 "" H 7840 5210 50  0001 C CNN
F 4 "0402" H 7940 5290 50  0000 L CNN "display_footprint"
F 5 "1%" H 7940 5210 50  0000 L CNN "Tolerance"
F 6 "1/16W" H 7950 5130 50  0000 L CNN "Wattage"
F 7 "RMCF0402FT10K0CT-ND" H 8140 5610 60  0001 C CNN "Digi-Key PN"
F 8 "DNP" H 7940 5370 50  0000 L CNN "Configuration"
	1    7840 5210
	1    0    0    -1  
$EndComp
Wire Wire Line
	7840 5360 7840 5460
Wire Wire Line
	7840 5460 7240 5460
Connection ~ 7840 5460
Connection ~ 7240 5460
Wire Wire Line
	7840 5060 7840 4940
Wire Wire Line
	7840 4940 7240 4940
Connection ~ 7240 4940
Wire Wire Line
	6900 4840 8640 4840
Wire Wire Line
	1930 3110 2170 3110
Wire Wire Line
	2170 3110 2170 2240
Connection ~ 2170 2240
Wire Wire Line
	2170 2240 2820 2240
$Comp
L power:GND #PWR0202
U 1 1
P 2010 3520
F 0 "#PWR0202" H 2010 3270 50  0001 C CNN
F 1 "GND" H 2010 3370 50  0000 C CNN
F 2 "" H 2010 3520 50  0001 C CNN
F 3 "" H 2010 3520 50  0001 C CNN
	1    2010 3520
	1    0    0    -1  
$EndComp
Wire Wire Line
	2010 3520 2010 3440
Wire Wire Line
	2010 3440 1930 3440
$Comp
L Connector_Generic:Conn_01x01 J202
U 1 1
P 1730 3110
F 0 "J202" H 1730 3210 50  0000 C CNN
F 1 "Keystone_8191" H 1730 3010 50  0000 C CNN
F 2 "Custom Footprints Library:Keystone_8191" H 1730 3110 50  0001 C CNN
F 3 "~" H 1730 3110 50  0001 C CNN
F 4 "DNP" H 1910 3110 50  0000 C CNN "Configuration"
F 5 "36-8191-ND" H 1730 3110 50  0001 C CNN "Digi-Key PN"
	1    1730 3110
	-1   0    0    1   
$EndComp
$Comp
L Connector_Generic:Conn_01x01 J203
U 1 1
P 1730 3440
F 0 "J203" H 1730 3540 50  0000 C CNN
F 1 "Keystone_8191" H 1730 3340 50  0000 C CNN
F 2 "Custom Footprints Library:Keystone_8191" H 1730 3440 50  0001 C CNN
F 3 "~" H 1730 3440 50  0001 C CNN
F 4 "DNP" H 1910 3440 50  0000 C CNN "Configuration"
F 5 "36-8191-ND" H 1730 3440 50  0001 C CNN "Digi-Key PN"
	1    1730 3440
	-1   0    0    1   
$EndComp
$EndSCHEMATC
